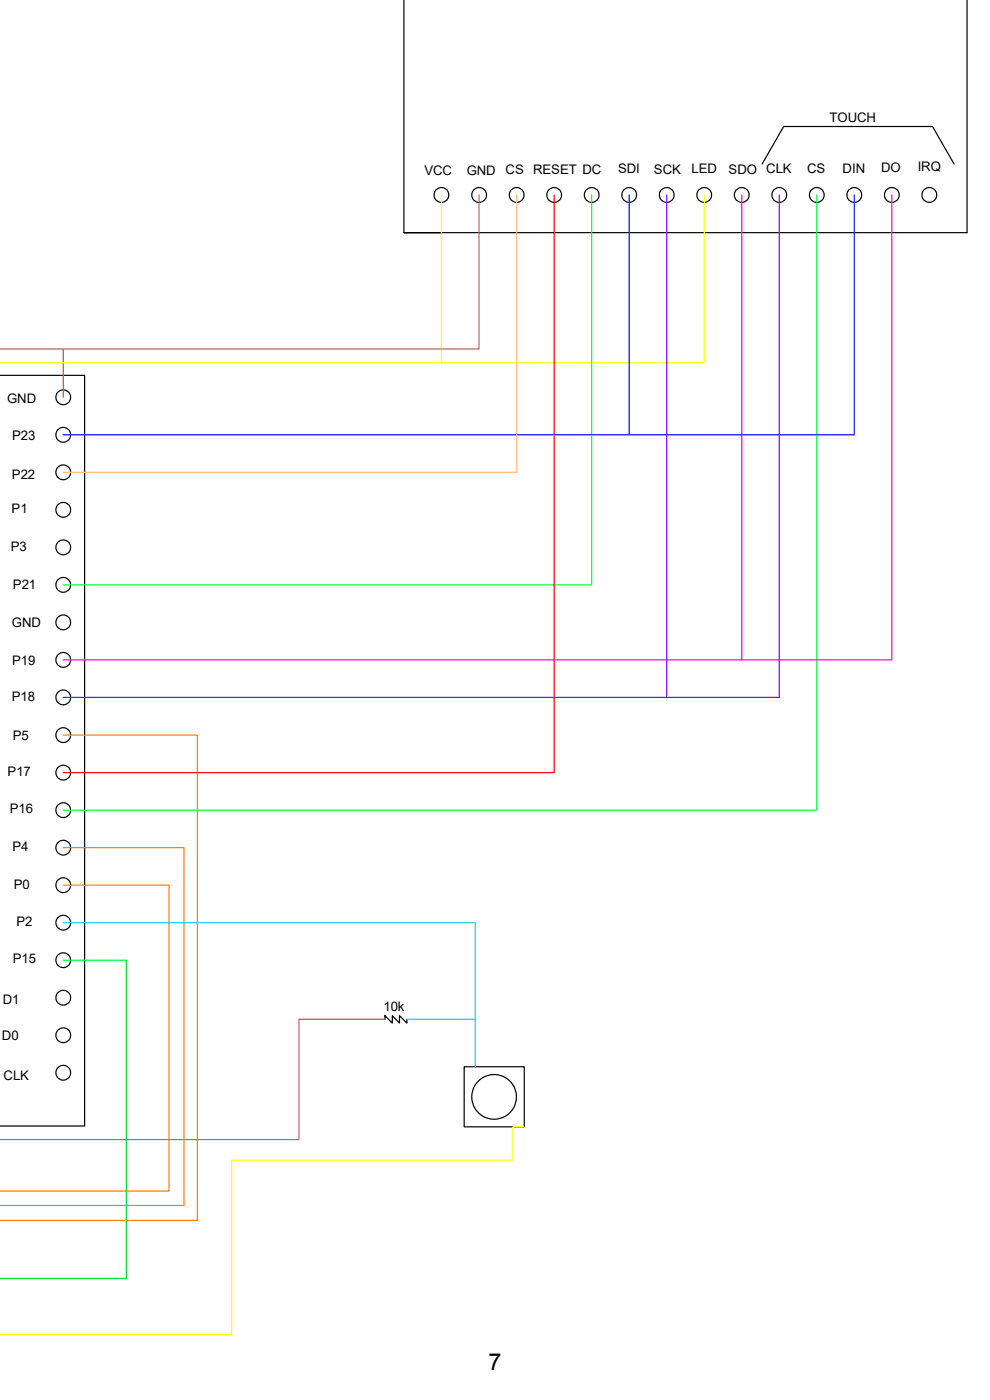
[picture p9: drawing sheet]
<svg xmlns="http://www.w3.org/2000/svg" width="210mm" height="297mm" viewBox="0 0 210 297" stroke-linecap="round" stroke-linejoin="round" font-family="sans-serif">
<g fill="none" stroke="#000" stroke-width=".25">
<path d="M85.7 0v49.4h119.4v-49.4M161.7 34.8l4.5-8h31.6l4.6 8M85.7 49.4h7.9M0 79.6h17.9v159.3h-17.9M81.7 216.2v-.7l1.5 1.5v-1.5l1.6 1.5v-1.5l1.5 1.5v-.8M98.5 226.3h12.7v12.8h-12.7z"/>
<circle cx="93.6" cy="41.3" r="1.57"/>
<circle cx="101.6" cy="41.3" r="1.57"/>
<circle cx="109.6" cy="41.3" r="1.57"/>
<circle cx="117.6" cy="41.3" r="1.57"/>
<circle cx="125.5" cy="41.3" r="1.57"/>
<circle cx="133.5" cy="41.3" r="1.57"/>
<circle cx="141.4" cy="41.3" r="1.57"/>
<circle cx="149.4" cy="41.3" r="1.57"/>
<circle cx="157.4" cy="41.3" r="1.57"/>
<circle cx="165.3" cy="41.3" r="1.57"/>
<circle cx="173.3" cy="41.3" r="1.57"/>
<circle cx="181.2" cy="41.3" r="1.57"/>
<circle cx="189.2" cy="41.3" r="1.57"/>
<circle cx="197.1" cy="41.3" r="1.57"/>
<circle cx="13.4" cy="92.2" r="1.57"/>
<circle cx="13.4" cy="84.3" r="1.57"/>
<circle cx="13.4" cy="108.1" r="1.57"/>
<circle cx="13.4" cy="100.2" r="1.57"/>
<circle cx="13.4" cy="116.1" r="1.57"/>
<circle cx="13.4" cy="124.1" r="1.57"/>
<circle cx="13.4" cy="132" r="1.57"/>
<circle cx="13.4" cy="140" r="1.57"/>
<circle cx="13.4" cy="155.9" r="1.57"/>
<circle cx="13.4" cy="147.9" r="1.57"/>
<circle cx="13.4" cy="179.8" r="1.57"/>
<circle cx="13.4" cy="171.9" r="1.57"/>
<circle cx="13.4" cy="163.9" r="1.57"/>
<circle cx="13.4" cy="195.7" r="1.57"/>
<circle cx="13.4" cy="187.8" r="1.57"/>
<circle cx="13.4" cy="219.6" r="1.57"/>
<circle cx="13.4" cy="211.6" r="1.57"/>
<circle cx="13.4" cy="203.7" r="1.57"/>
<circle cx="13.4" cy="227.6" r="1.57"/>
<circle cx="104.8" cy="232.7" r="4.7"/>
</g>
<path d="M101.6 41.4v32.6h-88.2M0 74h13.4v10.3M81.7 216.2h-18.3v25.6h-63.4" fill="none" stroke="#b85c5c" stroke-width=".25"/>
<path d="M13.4 156h28.5v102.9h-41.9M13.4 179.8h25.6v75.9h-39M13.4 187.8h22.5v64.9h-35.9" fill="none" stroke="#ff7f00" stroke-width=".25"/>
<path d="M13.4 203.7h13.4v67.5h-26.8" fill="none" stroke="#00dd37" stroke-width=".25"/>
<path d="M13.4 195.7h87.4v30.6M86.3 216.2h14.5" fill="none" stroke="#00bfff" stroke-width=".25"/>
<path d="M93.6 41.4v35.6h-93.6M149.4 41.4v35.6h-55.8M111.2 239.1h-2.4v7h-59.7v37h-49.1" fill="none" stroke="#ff0" stroke-width=".25"/>
<path d="M125.5 41.4v82.7h-112.1M173.3 41.4v130.5h-159.9" fill="none" stroke="#00ff3f" stroke-width=".25"/>
<path d="M117.6 41.4v122.5h-104.2" fill="none" stroke="#f00" stroke-width=".25"/>
<path d="M157.4 41.4v98.6h-144M189.2 41.4v98.6h-31.8" fill="none" stroke="#ff00bf" stroke-width=".25"/>
<path d="M141.4 41.4v106.6M165.3 41.4v106.6h-151.9" fill="none" stroke="#7f00ff" stroke-width=".25"/>
<path d="M133.5 41.4v50.8M181.2 41.4v50.8h-167.8" fill="none" stroke="#00f" stroke-width=".25"/>
<path d="M109.6 41.4v58.8h-96.2" fill="none" stroke="#ffbf7f" stroke-width=".25"/>
<text font-size="4.9" x="103.6" y="290.7">7</text>
<g font-size="2.8">
<text x="175.9" y="25.9">TOUCH</text>
<text x="90" y="37.1">VCC</text>
<text x="99" y="37.2">GND</text>
<text x="107.2" y="37">CS RESET DC</text>
<text x="131.1" y="36.7">SDI</text>
<text x="138.7" y="36.9">SCK</text>
<text x="146.7" y="36.8">LED</text>
<text x="154.6" y="36.9">SDO CLK</text>
<text x="171.2" y="36.7">CS</text>
<text x="178.7" y="36.6">DIN</text>
<text x="186.9" y="36.5">DO</text>
<text x="194.7" y="36.3">IRQ</text>
<text x="1.5" y="85.5">GND</text>
<text x="2.6" y="93.4">P23</text>
<text x="2.5" y="101.6">P22</text>
<text x="2.5" y="108.9">P1</text>
<text x="2.3" y="116.9">P3</text>
<text x="2.8" y="125">P21</text>
<text x="2.5" y="133">GND</text>
<text x="2.6" y="141.1">P19</text>
<text x="2.5" y="148.7">P18</text>
<text x="2.7" y="157">P5</text>
<text x="1.6" y="164.6">P17</text>
<text x="2.1" y="172.5">P16</text>
<text x="2.6" y="180.5">P4</text>
<text x="2.9" y="188.5">P0</text>
<text x="3.5" y="196.4">P2</text>
<text x="2.7" y="204.4">P15</text>
<text x=".6" y="212.9">D1</text>
<text x="81.3" y="214.5">10k</text>
<text x=".4" y="220.6">D0</text>
<text x=".8" y="229.2">CLK</text>
</g>
</svg>
